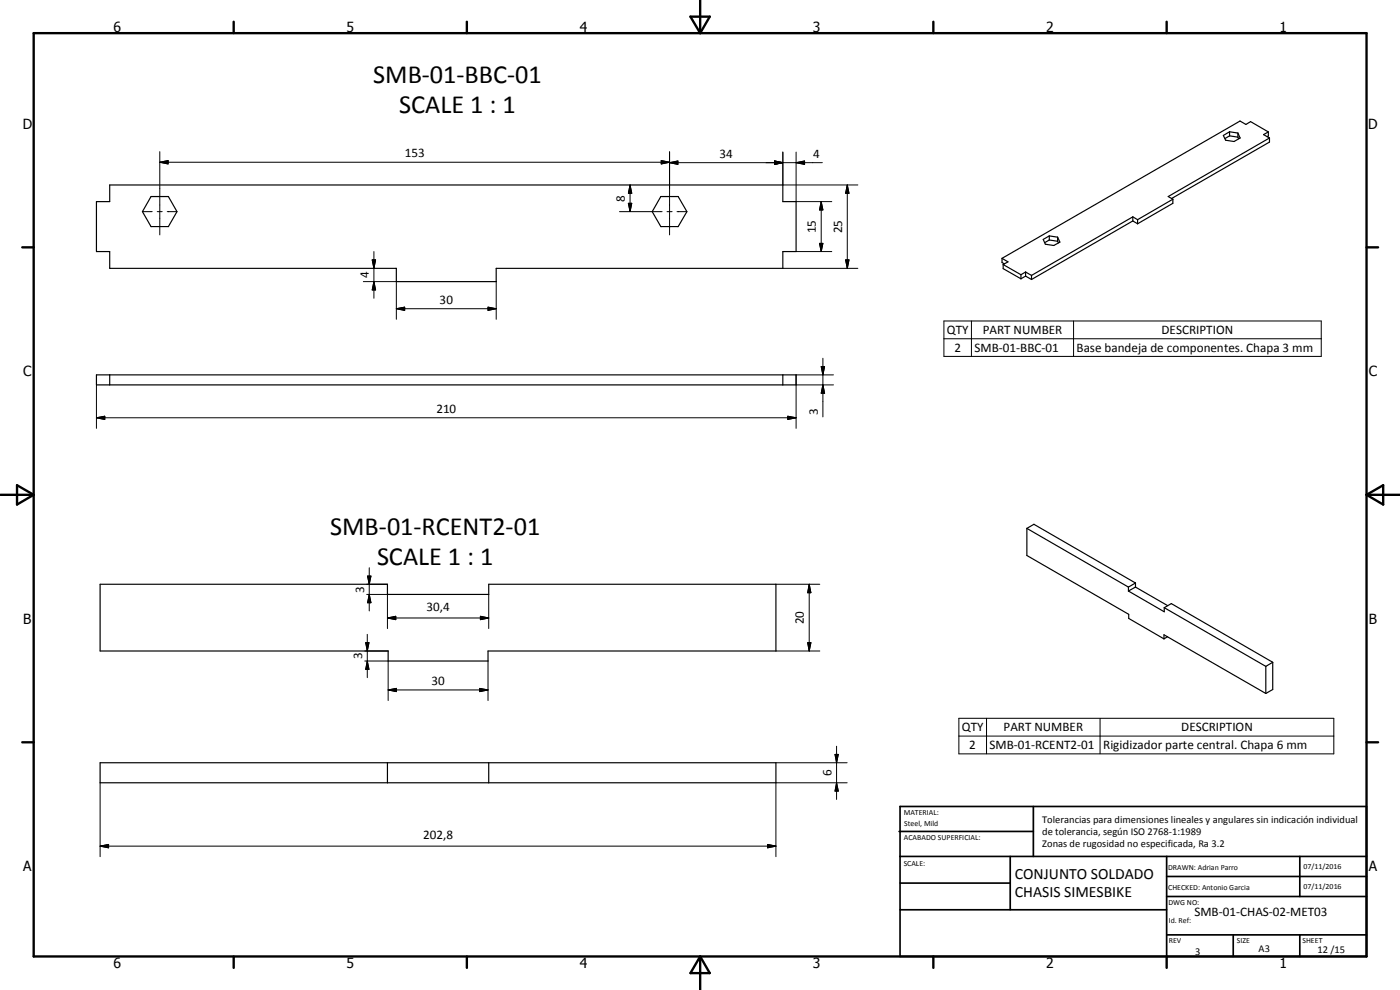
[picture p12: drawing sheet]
<svg xmlns="http://www.w3.org/2000/svg" width="420mm" height="297mm" viewBox="0 0 420 297" stroke-linecap="round" stroke-linejoin="round" font-family="sans-serif">
<g fill="none" stroke="#000" stroke-width=".35">
<path d="M369 39.5v1.3M369 39.5l-1.9 1.1 .7 1.5 2.6 .4 1.8-1.1-.7-1.5M369 39.5l2.5 .4M371.5 39.9v1.2M380.6 39.6l-5.3-3.1-1.4 .8-1.8-1-71.4 41.2M380.6 39.6l-1.4 .8 1.8 1M380.6 39.6v1.2l-.3 .2M32.9 55.5h202v5h4v15h-4v5h-86v4h-30v-4h-86v-5h-4v-15h4zM45.3 59h5.2l2.6 4.5-2.6 4.5h-5.2l-2.6-4.5zM198.3 59h5.2l2.7 4.5-2.7 4.5h-5.2l-2.6-4.5zM352 59.8v1.2l-10.6 6.1M352 59.8l-10.6 6.1"/>
<path d="M369 40.8l-1.4 .8M369 40.8l2.5 .3M371.5 41.1l.2 .6M381 41.4l-30.4 17.6 1.4 .8M381 41.4v1.2l-29.4 17M300.7 77.5l1.8 1.1-1.4 .8M300.7 77.5v1.3l.7 .4M301.1 79.4l5.3 3M301.1 79.4v1.2l5.3 3.1M314.9 72l-1.4 .8M314.9 70.8v1.2M314.9 70.8l-1.8 1 .6 1.5 2.6 .4 1.8-1.1-.7-1.4"/>
<path d="M314.9 72l2.5 .4M314.9 70.8l2.5 .4M317.4 71.2v1.2M317.4 72.4l.3 .5M340 65.1l1.4 .8M340 65.1v1.2M340 66.3l1.4 .8M340 65.1l-30.4 17.5M340 66.3l-30.4 17.6M341.4 65.9v1.2M306.4 82.4v1.3M307.8 82.8l1.8 1.1"/>
<path d="M307.8 81.6l1.8 1M307.8 81.6l-1.4 .8M307.8 82.8l-1.4 .9M307.8 81.6v1.2M309.6 82.6v1.3M28.9 112.5h210v3h-210zM32.9 112.5v3M234.9 112.5v3M308.2 158.5l30.5 17.6M308.2 158.5v8.2l30.5 17.6v1.2l10.6 6.2M308.2 158.5l2.1-1.2 30.5 17.6M30 175.3h86.3v3.1h30.4v-3.1h86.2v20h-86.4v3h-30v-3h-86.5z"/>
<path d="M338.7 177.3l10.7 6.3v-1.3M338.7 176.1v1.2M340.8 176.1l9.7 5.6M340.8 176.1l-2.1 1.2M340.8 174.9v1.2M340.8 174.9l-2.1 1.2M349.3 191.7v-1.2l30.6 17.6M349.4 182.3l2.1-1.2 30.5 17.6M349.4 182.3l30.5 17.6M350.4 191.1l-1.1 .6M379.9 199.9v8.2M382 198.7v8.2l-2.1 1.2"/>
<path d="M382 198.7l-2.1 1.2M30 228.9h202.9v6h-202.9zM116.3 228.9v6M146.7 228.9v6"/>
</g>
<g fill="none" stroke="#000" stroke-width=".71">
<path d="M10.1 9.9h400v277.1h-400zM70.1 6.5v3.4M140.1 6.5v3.4M207.2 5h5.8l-2.9 4.9zM210.1 0v9.9M280.1 6.5v3.4M350.1 6.5v3.4M6.7 74.2h3.4M410.1 74.2h3.5M.1 148.5h10M5.1 145.6l5 2.9-5 2.9zM410.1 148.5h10"/>
<path d="M410.1 148.5l5-2.9v5.8zM6.7 222.7h3.4M410.1 222.7h3.5M70.1 287v3.4M140.1 287v3.4M210.1 287v10M210.1 287l2.9 5h-5.8zM280.1 287v3.4M350.1 287v3.4"/>
</g>
<g fill="none" stroke="#000" stroke-width=".51">
<path d="M269.8 249.5h40.3M270.1 242h140v45h-140zM270.1 257h140M303.2 257v16M310.1 242v15M350.1 257v30M390.1 257v12M270.1 265h33.1M270.1 273h80M350.1 269h60M350.1 263h60M350.1 280.5h60"/>
<path d="M370.1 280.5v6.5M390.1 280.5v6.5"/>
</g>
<g fill="none" stroke="#000" stroke-width=".3">
<path d="M48 48.7l2.4-.5v1zM48 45.5v25M48 48.7h152.9M189.1 55.5l.5 2.5h-1zM189.1 55.5v8M198.4 48.2l2.5 .5-2.5 .5zM200.9 48.8l2.5-.5v1zM200.9 48.8h45.9M200.9 45.5v25M232.4 48.3l2.5 .5-2.5 .5zM234.9 45.6v9.9h22.6M238.9 48.8l2.6-.5v1z"/>
<path d="M238.9 45.6v14.9h10.7M254.3 55.5l.5 2.5h-1zM254.3 55.5v25M42.8 63.5h2.9M47.2 63.5h1.5M50.2 63.5h2.8M111.7 78h1l-.5 2.5zM112.2 75.5v14M185.9 63.5h12.8M188.6 61h1l-.5 2.5zM200.2 63.5h1.5M203.2 63.5h2.8"/>
<path d="M238.9 75.5h10.7M245.9 73h1.1l-.5 2.5zM246.5 60.5l.5 2.5h-1.1zM246.5 60.5v15M253.8 78h1l-.5 2.5zM109 84.5h9.9v11.3M112.2 84.5l.5 2.5h-1zM118.9 92.6l2.5-.4v.9zM118.9 92.6h30M146.5 92.2l2.4 .4-2.4 .5zM148.9 84.5v11.3M234.9 80.5h22.6"/>
<path d="M283.3 96.3h113.2v10.6h-113.2zM291.5 96.3v10.6M322.2 96.3v10.6M28.9 115.5v13M238.9 115.5h11.2M246.5 110h1l-.5 2.5zM247 115.5l.5 2.5h-1zM247 107.5v17.6M250.1 112.5h-11.2v16M283.3 101.6h113.2M28.9 125.3l2.5-.4v1zM28.9 125.3h210"/>
<path d="M236.4 124.9l2.5 .4-2.5 .6zM110.1 175.3h6.2M110.1 178.4h6.2v10.2M110.3 172.8h1l-.5 2.5zM110.8 178.4l.5 2.4h-1zM110.8 170.3v13M146.7 178.4v10.2M232.9 175.3h13.1M242.9 175.3l.5 2.5h-1zM242.9 175.3v20M109.5 195.3h7M109.5 198.3h7v11.9"/>
<path d="M109.8 192.8h.9l-.5 2.5zM110.2 198.3l.5 2.5h-.9zM110.2 190.3v13M116.3 185.4l2.5-.5v1zM116.3 185.4h30.4M144.2 184.9l2.5 .5-2.5 .5zM146.5 198.3v11.9M232.9 195.3h13.1M242.4 192.8h1l-.5 2.5zM116.5 207l2.4-.5v1zM116.5 207h30M144 206.5l2.5 .5-2.5 .5z"/>
<path d="M287.8 215.5h112.5v10.7h-112.5zM296.1 215.5v10.7M330.1 215.5v10.7M30 234.9v22.1M232.9 228.9h21.3M250.6 226.4h1l-.5 2.5zM251.1 234.9l.5 2.5h-1zM251.1 223.9v16M254.2 234.9h-21.3v22.1M287.8 220.9h112.5M30 253.9l2.6-.5v1zM30 253.9h202.9"/>
<path d="M230.4 253.4l2.5 .5-2.5 .5z"/>
</g>
<g fill="#000">
<path d="M48 48.7l2.4-.5v1zM189.1 55.5l.5 2.5h-1zM198.4 48.2l2.5 .5-2.5 .5zM200.9 48.8l2.5-.5v1zM232.4 48.3l2.5 .5-2.5 .5zM238.9 48.8l2.6-.5v1zM254.3 55.5l.5 2.5h-1zM111.7 78h1l-.5 2.5zM188.6 61h1l-.5 2.5zM245.9 73h1.1l-.5 2.5zM246.5 60.5l.5 2.5h-1.1zM253.8 78h1l-.5 2.5z"/>
<path d="M112.2 84.5l.5 2.5h-1zM118.9 92.6l2.5-.4v.9zM146.5 92.2l2.4 .4-2.4 .5zM246.5 110h1l-.5 2.5zM247 115.5l.5 2.5h-1zM28.9 125.3l2.5-.4v1zM236.4 124.9l2.5 .4-2.5 .6zM110.3 172.8h1l-.5 2.5zM242.9 175.3l.5 2.5h-1zM109.8 192.8h.9l-.5 2.5zM110.8 178.4l.5 2.4h-1zM116.3 185.4l2.5-.5v1z"/>
<path d="M144.2 184.9l2.5 .5-2.5 .5zM242.4 192.8h1l-.5 2.5zM110.2 198.3l.5 2.5h-.9zM116.5 207l2.4-.5v1zM144 206.5l2.5 .5-2.5 .5zM250.6 226.4h1l-.5 2.5zM251.1 234.9l.5 2.5h-1zM30 253.9l2.6-.5v1zM230.4 253.4l2.5 .5-2.5 .5z"/>
</g>
<g font-size="7.9">
<text x="112" y="24.9">SMB-01-BBC-01</text>
<text x="119.8" y="34">SCALE 1 : 1</text>
<text x="99" y="160.6">SMB-01-RCENT2-01</text>
<text x="113.1" y="169.6">SCALE 1 : 1</text>
</g>
<g font-size="4.7">
<text x="304.6" y="263.8">CONJUNTO SOLDADO</text>
<text x="304.6" y="269.2">CHASIS SIMESBIKE</text>
</g>
<g font-size="4.2">
<text x="34" y="9.6">6</text>
<text x="104" y="9.6">5</text>
<text x="174" y="9.6">4</text>
<text x="244" y="9.6">3</text>
<text x="314" y="9.6">2</text>
<text x="384" y="9.6">1</text>
<text x="6.8" y="38.7">D</text>
<text x="410.6" y="38.7">D</text>
<text x="7" y="112.9">C</text>
<text x="410.8" y="112.9">C</text>
<text x="7" y="187.1">B</text>
<text x="410.8" y="187.1">B</text>
<text x="7" y="261.4">A</text>
<text x="410.8" y="261.4">A</text>
<text x="34" y="290.4">6</text>
<text x="104" y="290.4">5</text>
<text x="174" y="290.4">4</text>
<text x="244" y="290.4">3</text>
<text x="314" y="290.4">2</text>
<text x="384" y="290.4">1</text>
</g>
<g font-size="3.9">
<text x="121.5" y="47.2">153</text>
<text x="215.9" y="47.3">34</text>
<text x="244" y="47.3">4</text>
<text x="187.6" y="60.5" transform="rotate(-90 187.6 60.5)">8</text>
<text x="244.9" y="70" transform="rotate(-90 244.9 70)">15</text>
<text x="252.7" y="70" transform="rotate(-90 252.7 70)">25</text>
<text x="110.7" y="83.5" transform="rotate(-90 110.7 83.5)">4</text>
<text x="131.9" y="91.1">30</text>
<text x="284.2" y="100.2">QTY</text>
<text x="294.9" y="100.2">PART NUMBER</text>
<text x="348.6" y="100.2">DESCRIPTION</text>
<text x="286.4" y="105.6">2</text>
<text x="292.5" y="105.6">SMB-01-BBC-01</text>
<text x="323.1" y="105.7">Base bandeja de componentes. Chapa 3 mm</text>
<text x="131" y="123.8">210</text>
<text x="245.4" y="124.4" transform="rotate(-90 245.4 124.4)">3</text>
<text x="109.3" y="177.8" transform="rotate(-90 109.3 177.8)">3</text>
<text x="128" y="183.4">30,4</text>
<text x="241.3" y="187.3" transform="rotate(-90 241.3 187.3)">20</text>
<text x="108.7" y="197.9" transform="rotate(-90 108.7 197.9)">3</text>
<text x="129.5" y="205.5">30</text>
<text x="288.7" y="219.5">QTY</text>
<text x="301.2" y="219.5">PART NUMBER</text>
<text x="354.5" y="219.5">DESCRIPTION</text>
<text x="290.9" y="224.8">2</text>
<text x="297" y="224.8">SMB-01-RCENT2-01</text>
<text x="331.1" y="224.8">Rigidizador parte central. Chapa 6 mm</text>
<text x="249.5" y="232.9" transform="rotate(-90 249.5 232.9)">6</text>
<text x="127" y="251.8">202,8</text>
<text x="358.5" y="275">SMB-01-CHAS-02-MET03</text>
</g>
<g font-size="3.1">
<text x="312.7" y="246.8">Tolerancias para dimensiones lineales y angulares sin indicación individual</text>
<text x="312.7" y="250.4">de tolerancia, según ISO 2768-1:1989</text>
<text x="312.7" y="254">Zonas de rugosidad no especificada, Ra 3.2</text>
<text x="358.7" y="286.4">3</text>
<text x="377.7" y="285.6">A3</text>
<text x="395.4" y="285.9">12 /15</text>
</g>
<g font-size="2.4">
<text x="271.2" y="244.4">MATERIAL:</text>
<text x="271.3" y="252">ACABADO SUPERFICIAL:</text>
<text x="271.4" y="247.9">Steel, Mild</text>
<text x="271.2" y="259.7">SCALE:</text>
<text x="350.6" y="261">DRAWN: Adrian Parro</text>
<text x="391.2" y="260.6">07/11/2016</text>
<text x="350.6" y="267">CHECKED: Antonio Garcia</text>
<text x="391.2" y="266.7">07/11/2016</text>
<text x="350.6" y="271.4">DWG NO:</text>
<text x="350.8" y="276.9">Id. Ref:</text>
<text x="350.8" y="282.8">REV</text>
<text x="371.2" y="282.9">SIZE</text>
<text x="390.9" y="282.9">SHEET</text>
</g>
</svg>
